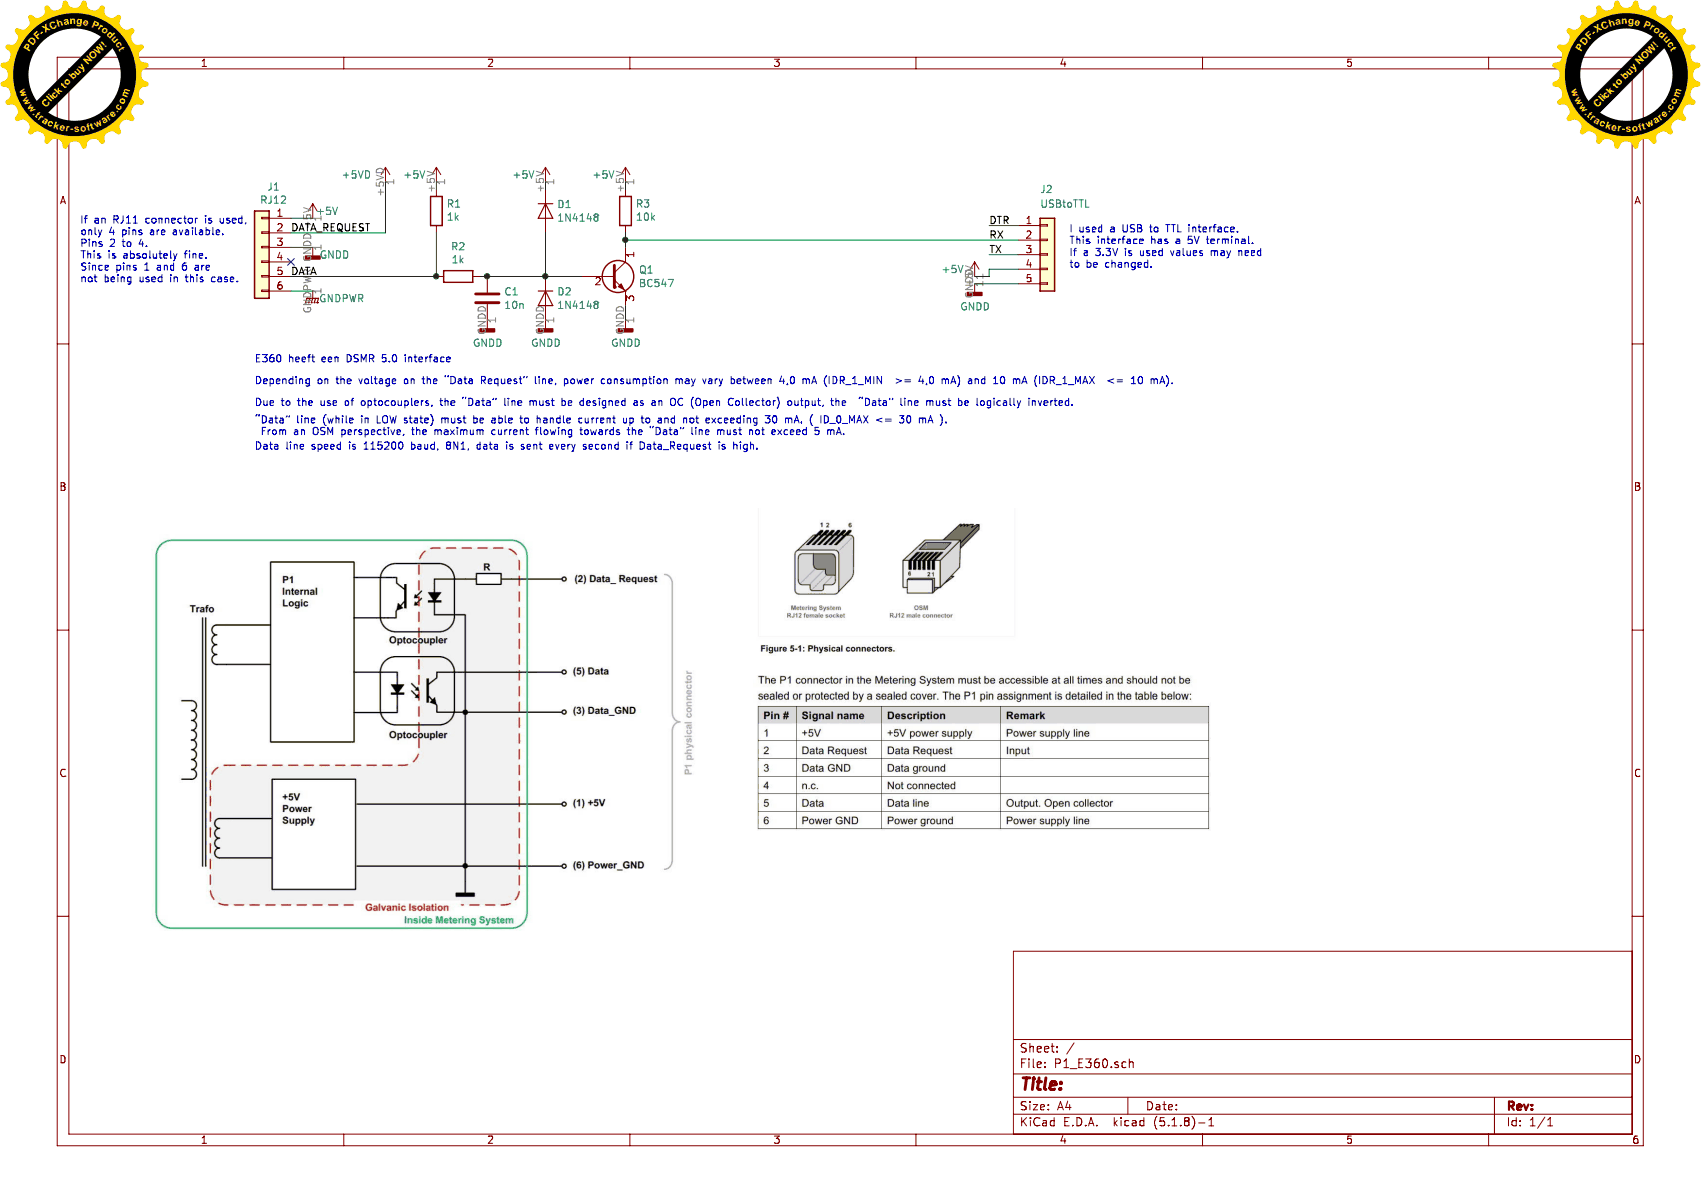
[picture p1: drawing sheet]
EESchema Schematic File Version 4
EELAYER 30 0
EELAYER END
$Descr A4 11693 8268
encoding utf-8
Sheet 1 1
Title ""
Date ""
Rev ""
Comp ""
Comment1 ""
Comment2 ""
Comment3 ""
Comment4 ""
$EndDescr
$Comp
L Connector_Generic:Conn_01x06 J1
U 1 1
P 1800 1700
F 0 "J1" H 1718 2117 50  0000 C CNN
F 1 "RJ12" H 1718 2026 50  0000 C CNN
F 2 "" H 1800 1700 50  0001 C CNN
F 3 "~" H 1800 1700 50  0001 C CNN
	1    1800 1700
	-1   0    0    -1  
$EndComp
$Comp
L power:GNDPWR #PWR03
U 1 1
P 2150 2000
F 0 "#PWR03" H 2150 1800 50  0001 C CNN
F 1 "GNDPWR" H 2350 1950 50  0000 C CNN
F 2 "" H 2150 1950 50  0001 C CNN
F 3 "" H 2150 1950 50  0001 C CNN
	1    2150 2000
	1    0    0    -1  
$EndComp
Wire Wire Line
	2000 2000 2150 2000
Text Label 2000 1600 0    50   ~ 0
DATA_REQUEST
NoConn ~ 2000 1800
Text Label 2000 1900 0    50   ~ 0
DATA
$Comp
L power:GNDD #PWR02
U 1 1
P 2150 1700
F 0 "#PWR02" H 2150 1450 50  0001 C CNN
F 1 "GNDD" H 2300 1650 50  0000 C CNN
F 2 "" H 2150 1700 50  0001 C CNN
F 3 "" H 2150 1700 50  0001 C CNN
	1    2150 1700
	1    0    0    -1  
$EndComp
Wire Wire Line
	2000 1700 2150 1700
Text Notes 1750 2500 0    50   ~ 0
E360 heeft een DSMR 5.0 interface
$Comp
L Connector_Generic:Conn_01x05 J2
U 1 1
P 7200 1750
F 0 "J2" H 7150 2200 50  0000 L CNN
F 1 "USBtoTTL" H 7150 2100 50  0000 L CNN
F 2 "" H 7200 1750 50  0001 C CNN
F 3 "~" H 7200 1750 50  0001 C CNN
	1    7200 1750
	1    0    0    -1  
$EndComp
Text Label 6800 1550 0    50   ~ 0
DTR
Text Label 6800 1650 0    50   ~ 0
RX
Text Label 6800 1750 0    50   ~ 0
TX
$Comp
L power:+5V #PWR011
U 1 1
P 6700 1900
F 0 "#PWR011" H 6700 1750 50  0001 C CNN
F 1 "+5V" H 6550 1950 50  0000 C CNN
F 2 "" H 6700 1900 50  0001 C CNN
F 3 "" H 6700 1900 50  0001 C CNN
	1    6700 1900
	1    0    0    -1  
$EndComp
Wire Wire Line
	7000 1850 6800 1850
Wire Wire Line
	6800 1850 6800 1900
Wire Wire Line
	6800 1900 6700 1900
$Comp
L power:GNDD #PWR012
U 1 1
P 6700 1950
F 0 "#PWR012" H 6700 1700 50  0001 C CNN
F 1 "GNDD" H 6704 1795 50  0000 C CNN
F 2 "" H 6700 1950 50  0001 C CNN
F 3 "" H 6700 1950 50  0001 C CNN
	1    6700 1950
	1    0    0    -1  
$EndComp
Wire Wire Line
	6700 1950 7000 1950
Wire Wire Line
	7000 1750 6800 1750
Wire Wire Line
	6800 1550 7000 1550
Text Notes 1750 2650 0    50   ~ 0
Depending on the voltage on the “Data Request” line, power consumption may vary between 4,0 mA (IDR_1_MIN  >= 4,0 mA) and 10 mA (IDR_1_MAX  <= 10 mA).
Text Notes 1750 2800 0    50   ~ 0
Due to the use of optocouplers, the “Data” line must be designed as an OC (Open Collector) output, the  “Data” line must be logically inverted.
$Comp
L Device:Q_NPN_CBE Q1
U 1 1
P 4200 1900
F 0 "Q1" H 4391 1946 50  0000 L CNN
F 1 "BC547" H 4391 1855 50  0000 L CNN
F 2 "Package_TO_SOT_THT:TO-92" H 4400 2000 50  0001 C CNN
F 3 "~" H 4200 1900 50  0001 C CNN
	1    4200 1900
	1    0    0    -1  
$EndComp
$Comp
L Device:R R2
U 1 1
P 3150 1900
F 0 "R2" V 2943 1900 50  0000 C CNN
F 1 "1k" V 3034 1900 50  0000 C CNN
F 2 "" V 3080 1900 50  0001 C CNN
F 3 "~" H 3150 1900 50  0001 C CNN
	1    3150 1900
	0    1    1    0   
$EndComp
$Comp
L Device:R R3
U 1 1
P 4300 1450
F 0 "R3" H 4230 1404 50  0000 R CNN
F 1 "10k" H 4230 1495 50  0000 R CNN
F 2 "" V 4230 1450 50  0001 C CNN
F 3 "~" H 4300 1450 50  0001 C CNN
	1    4300 1450
	-1   0    0    1   
$EndComp
$Comp
L power:+5V #PWR09
U 1 1
P 4300 1250
F 0 "#PWR09" H 4300 1100 50  0001 C CNN
F 1 "+5V" H 4150 1300 50  0000 C CNN
F 2 "" H 4300 1250 50  0001 C CNN
F 3 "" H 4300 1250 50  0001 C CNN
	1    4300 1250
	1    0    0    -1  
$EndComp
$Comp
L power:GNDD #PWR010
U 1 1
P 4300 2200
F 0 "#PWR010" H 4300 1950 50  0001 C CNN
F 1 "GNDD" H 4304 2045 50  0000 C CNN
F 2 "" H 4300 2200 50  0001 C CNN
F 3 "" H 4300 2200 50  0001 C CNN
	1    4300 2200
	1    0    0    -1  
$EndComp
Wire Wire Line
	3300 1900 3350 1900
Wire Wire Line
	4300 1600 4300 1650
Wire Wire Line
	4300 2100 4300 2200
Wire Wire Line
	4300 1650 7000 1650
Connection ~ 4300 1650
Wire Wire Line
	4300 1650 4300 1700
Text Notes 1750 3000 0    50   ~ 0
“Data” line (while in LOW state) must be able to handle current up to and not exceeding 30 mA. ( ID_0_MAX <= 30 mA ). \n From an OSM perspective, the maximum current flowing towards the “Data” line must not exceed 5 mA.
$Comp
L Device:R R1
U 1 1
P 3000 1450
F 0 "R1" H 2930 1404 50  0000 R CNN
F 1 "1k" H 2930 1495 50  0000 R CNN
F 2 "" V 2930 1450 50  0001 C CNN
F 3 "~" H 3000 1450 50  0001 C CNN
	1    3000 1450
	-1   0    0    1   
$EndComp
$Comp
L power:+5V #PWR05
U 1 1
P 3000 1250
F 0 "#PWR05" H 3000 1100 50  0001 C CNN
F 1 "+5V" H 2850 1300 50  0000 C CNN
F 2 "" H 3000 1250 50  0001 C CNN
F 3 "" H 3000 1250 50  0001 C CNN
	1    3000 1250
	1    0    0    -1  
$EndComp
Wire Wire Line
	4300 1250 4300 1300
Wire Wire Line
	3000 1250 3000 1300
Wire Wire Line
	3000 1600 3000 1900
Connection ~ 3000 1900
Wire Wire Line
	2650 1250 2650 1600
Text Notes 1750 3100 0    50   ~ 0
Data line speed is 115200 baud, 8N1, data is sent every second if Data_Request is high.
$Comp
L Device:C C1
U 1 1
P 3350 2050
F 0 "C1" H 3465 2096 50  0000 L CNN
F 1 "10n" H 3465 2005 50  0000 L CNN
F 2 "" H 3388 1900 50  0001 C CNN
F 3 "~" H 3350 2050 50  0001 C CNN
	1    3350 2050
	1    0    0    -1  
$EndComp
Connection ~ 3350 1900
$Comp
L power:GNDD #PWR06
U 1 1
P 3350 2200
F 0 "#PWR06" H 3350 1950 50  0001 C CNN
F 1 "GNDD" H 3354 2045 50  0000 C CNN
F 2 "" H 3350 2200 50  0001 C CNN
F 3 "" H 3350 2200 50  0001 C CNN
	1    3350 2200
	1    0    0    -1  
$EndComp
$Comp
L Device:D D1
U 1 1
P 3750 1450
F 0 "D1" V 3704 1529 50  0000 L CNN
F 1 "1N4148" V 3795 1529 50  0000 L CNN
F 2 "" H 3750 1450 50  0001 C CNN
F 3 "~" H 3750 1450 50  0001 C CNN
	1    3750 1450
	0    1    1    0   
$EndComp
$Comp
L Device:D D2
U 1 1
P 3750 2050
F 0 "D2" V 3704 2129 50  0000 L CNN
F 1 "1N4148" V 3795 2129 50  0000 L CNN
F 2 "" H 3750 2050 50  0001 C CNN
F 3 "~" H 3750 2050 50  0001 C CNN
	1    3750 2050
	0    1    1    0   
$EndComp
Wire Wire Line
	2000 1600 2650 1600
Wire Wire Line
	2000 1900 3000 1900
$Comp
L power:GNDD #PWR08
U 1 1
P 3750 2200
F 0 "#PWR08" H 3750 1950 50  0001 C CNN
F 1 "GNDD" H 3754 2045 50  0000 C CNN
F 2 "" H 3750 2200 50  0001 C CNN
F 3 "" H 3750 2200 50  0001 C CNN
	1    3750 2200
	1    0    0    -1  
$EndComp
Connection ~ 3750 1900
Wire Wire Line
	3350 1900 3750 1900
Wire Wire Line
	3750 1900 4000 1900
Wire Wire Line
	3750 1600 3750 1900
$Comp
L power:+5V #PWR07
U 1 1
P 3750 1250
F 0 "#PWR07" H 3750 1100 50  0001 C CNN
F 1 "+5V" H 3600 1300 50  0000 C CNN
F 2 "" H 3750 1250 50  0001 C CNN
F 3 "" H 3750 1250 50  0001 C CNN
	1    3750 1250
	1    0    0    -1  
$EndComp
Wire Wire Line
	3750 1250 3750 1300
Wire Wire Line
	2000 1500 2150 1500
$Comp
L power:+5V #PWR01
U 1 1
P 2150 1500
F 0 "#PWR01" H 2150 1350 50  0001 C CNN
F 1 "+5V" H 2250 1550 50  0000 C CNN
F 2 "" H 2150 1500 50  0001 C CNN
F 3 "" H 2150 1500 50  0001 C CNN
	1    2150 1500
	1    0    0    -1  
$EndComp
$Comp
L power:+5VD #PWR?
U 1 1
P 2650 1250
F 0 "#PWR?" H 2650 1100 50  0001 C CNN
F 1 "+5VD" H 2450 1300 50  0000 C CNN
F 2 "" H 2650 1250 50  0001 C CNN
F 3 "" H 2650 1250 50  0001 C CNN
	1    2650 1250
	1    0    0    -1  
$EndComp
Text Notes 550  1950 0    50   ~ 0
If an RJ11 connector is used,\nonly 4 pins are available.\nPins 2 to 4.\nThis is absolutely fine.\nSince pins 1 and 6 are\nnot being used in this case.
Text Notes 7350 1850 0    50   ~ 0
I used a USB to TTL interface.\nThis interface has a 5V terminal.\nIf a 3.3V is used values may need\nto be changed. 
$EndSCHEMATC
